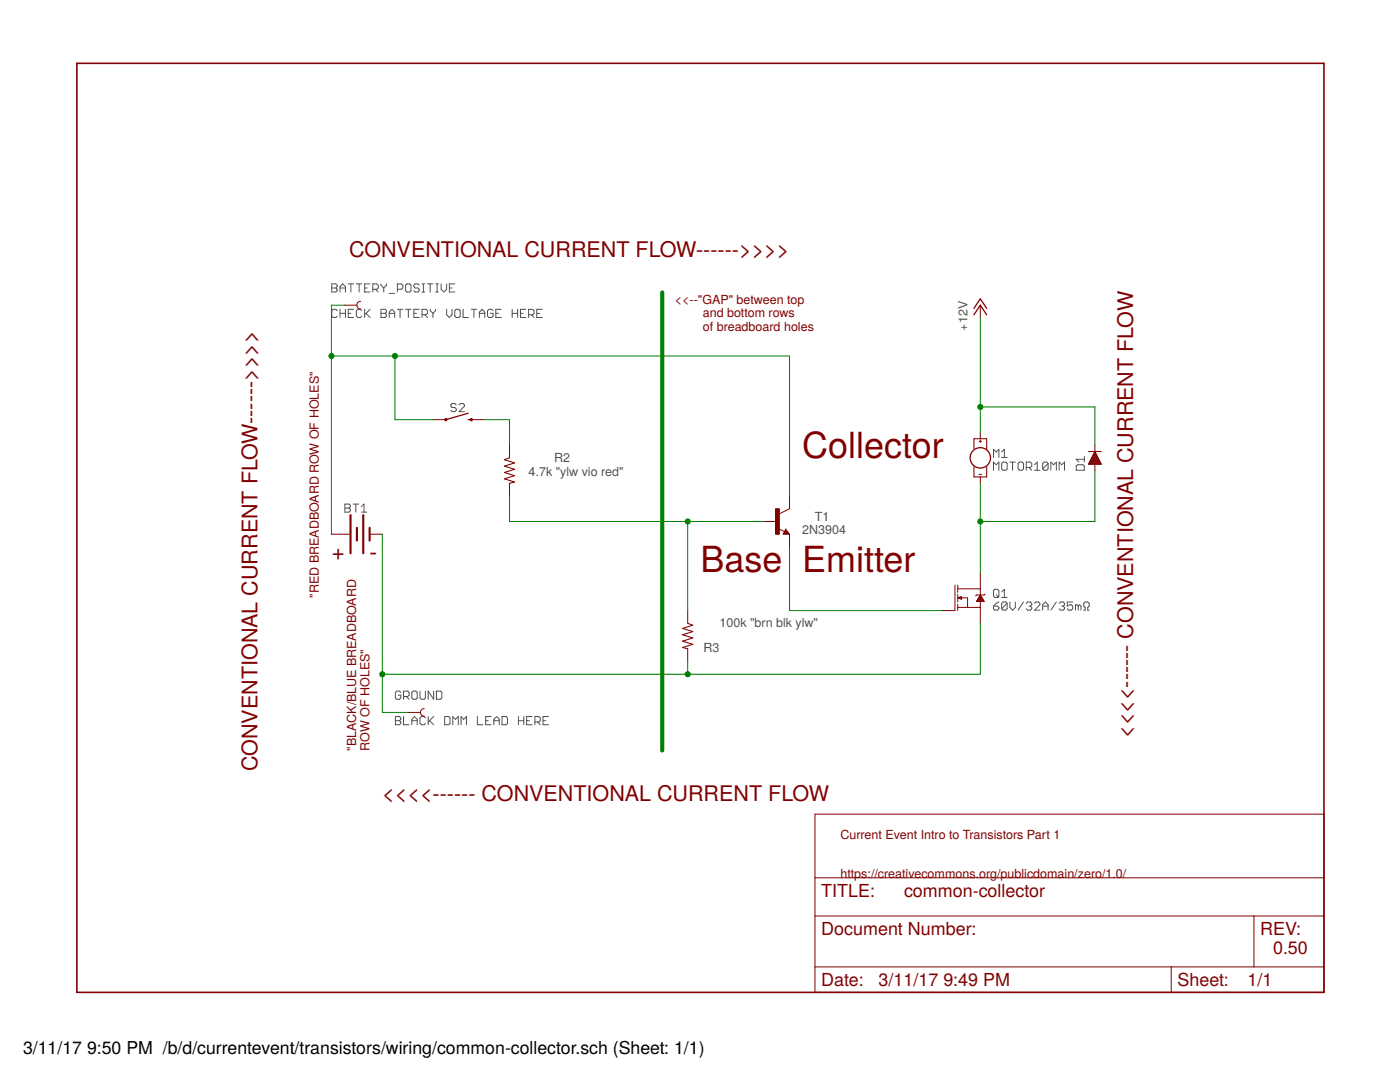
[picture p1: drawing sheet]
<svg xmlns="http://www.w3.org/2000/svg" width="279mm" height="216mm" viewBox="0 0 279 216" stroke-linecap="round" stroke-linejoin="round" font-family="sans-serif">
<g fill="none" stroke="#505050" stroke-width=".2">
<path d="M66.2 56.6h.8l.3 .3v.3l-.3 .3 .3 .2v.3l-.3 .3h-.8zM66.2 57.5h.8M67.9 58.3v-1.1l.5-.6 .5 .6v1.1M67.9 57.5h1M69.5 56.6h1.1M70 56.6v1.7M71.1 56.6h1.1M71.7 56.6v1.7M72.8 57.5h.5M73.9 56.6h-1.1v1.7h1.1M74.4 57.7h.8l.3-.2v-.6l-.3-.3h-.8v1.7M74.9 57.7l.6 .6"/>
<path d="M76 56.6v.3l.6 .6M76.6 57.5v.8M77.1 56.6v.3l-.5 .6M77.7 58.5h1.1M79.3 57.7h.8l.3-.2v-.6l-.3-.3h-.8v1.7M81.2 56.6h.6l.2 .3v1.1l-.2 .3h-.6l-.3-.3v-1.1zM83.7 56.9l-.3-.3h-.6l-.2 .3v.3l.2 .3h.6l.3 .2v.3l-.3 .3h-.6l-.2-.3M84.2 56.6h.6M84.2 58.3h.6M84.5 56.6v1.7M85.3 56.6h1.1M85.9 56.6v1.7"/>
<path d="M87 56.6h.5M87 58.3h.5M87.2 56.6v1.7M88 56.6v1.1l.6 .6 .5-.6v-1.1M89.7 57.5h.5M90.8 56.6h-1.1v1.7h1.1M67.3 62l-.3-.3h-.5l-.3 .3v1.1l.3 .3h.5l.3-.3M67.9 61.7v1.7M67.9 62.5h1M68.9 61.7v1.7M69.5 62.5h.5M70.6 61.7h-1.1v1.7h1.1"/>
<path d="M72.2 62l-.3-.3h-.5l-.3 .3v1.1l.3 .3h.5l.3-.3M72.8 61.7v1.7M73 62.5l.9 .9M73.9 61.7l-1.1 1.1M76 61.7h.9l.2 .3v.3l-.2 .2 .2 .3v.3l-.2 .3h-.9zM76 62.5h.9M77.7 62.5h1.1M77.7 63.4v-1.1l.5-.6 .6 .6v1.1M79.3 61.7h1.1M79.8 61.7v1.7M80.9 61.7h1.1M81.5 61.7v1.7"/>
<path d="M82.6 62.5h.5M83.7 61.7h-1.1v1.7h1.1M84.2 62.8h.8l.3-.3v-.5l-.3-.3h-.8v1.7M84.8 62.8l.5 .6M85.9 61.7v.3l.5 .5M86.4 62.5v.9M86.9 61.7v.3l-.5 .5M89.1 61.7v1.1l.6 .6 .5-.6v-1.1M91 61.7h.6l.2 .3v1.1l-.2 .3h-.6l-.2-.3v-1.1zM92.4 61.7v1.7h1.1M94 61.7h1.1M94.6 61.7v1.7"/>
<path d="M95.7 62.5h1.1M95.7 63.4v-1.1l.5-.6 .6 .6v1.1M98.4 62l-.3-.3h-.5l-.3 .3v1.1l.3 .3h.5l.3-.3v-.6h-.5M99 62.5h.5M100 61.7h-1v1.7h1M102.2 62.5h1.1M102.2 61.7v1.7M103.3 61.7v1.7M103.9 62.5h.5M104.9 61.7h-1v1.7h1M105.5 62.8h.8l.3-.3v-.5l-.3-.3h-.8v1.7M106 62.8l.6 .6"/>
<path d="M107.1 62.5h.6M108.2 61.7h-1.1v1.7h1.1M91.1 80.8l-.3-.3h-.6l-.2 .3v.2l.2 .3h.6l.3 .3v.3l-.3 .2h-.6l-.2-.2M91.6 80.8l.3-.3h.5l.3 .3v.2l-1.1 1.1h1.1M198.3 91.3v-1.6l.5 .5 .5-.5v1.6M198.3 93.8v-1.6l.5 .5 .5-.5v1.6M199.9 90.2l.5-.5v1.6M199.9 91.3h1.1M200.2 92.2h.5l.3 .3v1.1l-.3 .2h-.5l-.3-.2v-1.1zM201.5 92.2h1.1M202.1 92.2v1.6M203.5 92.2h.5l.3 .3v1.1l-.3 .2h-.5l-.3-.2v-1.1z"/>
<path d="M204.8 93.3h.8l.3-.3v-.5l-.3-.3h-.8v1.6M205.4 93.3l.5 .5M206.5 93.8h1M206.5 92.7l.5-.5v1.6M209.2 92.5l-.3-.3h-.5l-.3 .3v1.1M209.2 92.5v1.1l-.3 .2h-.5l-.3-.2M209.2 92.5l-1.1 1.1M209.7 93.8v-1.6l.6 .5 .5-.5v1.6M211.4 93.8v-1.6l.5 .5 .5-.5v1.6M214.8 93l.3-.3h1l.3 .3v.8h-1.6zM216.4 91.1v1.1M216.4 91.7h-1.6l.5 .5"/>
<path d="M68.8 100.6h.9l.2 .2v.3l-.2 .3 .2 .3v.2l-.2 .3h-.9zM68.8 101.4h.9M70.5 100.6h1.1M71 100.6v1.6M72.1 102.2h1.1M72.1 101.1l.5-.5v1.6M198.5 117.6h.6l.2 .3v1l-.2 .3h-.6l-.2-.3v-1zM198.8 118.7l.5 .5M199.9 119.2h1.1M199.9 118.1l.5-.5v1.6M80 138.2l-.3-.3h-.5l-.3 .3v1.1l.3 .2h.5l.3-.2v-.6h-.5M80.5 139h.9l.2-.3v-.5l-.2-.3h-.9v1.6"/>
<path d="M81.1 139l.5 .5M82.5 137.9h.5l.3 .3v1.1l-.3 .2h-.5l-.3-.2v-1.1zM83.8 137.9v1.4l.3 .2h.5l.3-.2v-1.4M86.6 137.9v1.6l-1.2-1.6v1.6M87.1 137.9h.8l.3 .3v1.1l-.3 .2h-.8zM198.3 120.9h.8l.2 .3v.3l-.2 .3h-.6l-.2-.3zM199.3 120.1l-.5 .3-.5 .5M201 120.4v1.1l-.3 .3h-.5l-.3-.3M201 120.4l-.3-.3h-.5l-.3 .3v1.1M201 120.4l-1.1 1.1M201.5 120.1v1.1l.6 .6 .5-.6v-1.1M204.3 120.1l-1.1 1.7"/>
<path d="M204.8 120.4l.3-.3h.5l.3 .3v.3l-.3 .2M205.4 120.9h.2M205.6 120.9l.3 .3v.3l-.3 .3h-.5l-.3-.3M206.5 120.4l.2-.3h.6l.2 .3v.3l-1 1.1h1M208.1 120.9h1.1M208.1 121.8v-1.1l.5-.6 .6 .6v1.1M210.8 120.1l-1.1 1.7M211.4 120.4l.2-.3h.6l.2 .3v.3l-.2 .2M211.9 120.9h.3M212.2 120.9l.2 .3v.3l-.2 .3h-.6l-.2-.3M214.1 120.1h-1.1v.8l.6-.2h.2l.3 .2v.6l-.3 .3h-.5l-.3-.3M215.2 120.9l-.3-.2h-.3v1.1"/>
<path d="M215.2 120.9v.9M215.2 120.9l.3-.2 .2 .2v.9M216.3 121.8h.3v-.6l-.3-.3v-.5l.3-.3h.5l.3 .3v.5l-.3 .3v.6h.3M78.9 143h.8l.3 .3v.2l-.3 .3 .3 .3v.2l-.3 .3h-.8zM78.9 143.8h.8M80.5 143v1.6h1.1M82.2 143.8h1.1M82.2 144.6v-1.1l.5-.5 .6 .5v1.1M84.9 143.3l-.3-.3h-.5l-.3 .3v1l.3 .3h.5l.3-.3M85.4 143v1.6M85.7 143.8l.9 .8M86.6 143l-1.2 1.1"/>
<path d="M88.7 143h.9l.2 .3v1l-.2 .3h-.9zM90.4 144.6v-1.6l.5 .5 .6-.5v1.6M92 144.6v-1.6l.5 .5 .6-.5v1.6M95.3 143v1.6h1.1M96.9 143.8h.6M98 143h-1.1v1.6h1.1M98.6 143.8h1M98.6 144.6v-1.1l.5-.5 .5 .5v1.1M100.2 143h.8l.3 .3v1l-.3 .3h-.8zM103.5 143.8h1M103.5 143v1.6M104.5 143v1.6"/>
<path d="M105.1 143.8h.5M106.2 143h-1.1v1.6h1.1M106.7 144.1h.8l.3-.3v-.5l-.3-.3h-.8v1.6M107.3 144.1l.5 .5M108.4 143.8h.5M109.5 143h-1.1v1.6h1.1"/>
</g>
<g fill="none" stroke="#800000" stroke-width=".2">
<path d="M68.7 60.9h2.5M72 60.1a.76 .76 0 0 0-.8 .8 .76 .76 0 0 0 .8 .8M195.6 60.9v2.5M86.4 83.7h2.6M94.1 83.7h2.5M101.7 88.8v2.6M101.7 96.4v2.6M157.6 99v2.5l-2.1 1M195.4 88.1h.5M195.4 94.7h.5M195.6 86.3v1.2M195.6 87.8v.5"/>
<path d="M195.6 95.2v1.2M217.2 90.1h2.6M217.3 92.5h2.4M217.4 92.4h2.2M217.4 92.2h2.2M217.5 92.1h2M217.6 92h1.9M217.6 91.9h1.8M217.7 91.8h1.7M217.7 91.6h1.6M217.8 91.5h1.4M217.8 91.4h1.4"/>
<path d="M217.9 91.3h1.2M218 91.2h1M218 91h1M218.1 90.9h.8M218.2 90.8h.7M218.2 90.7h.6M218.3 90.6h.4M218.3 90.4h.4M218.4 90.3h.2M218.5 90.2h.1M218.5 88.8v1.3M218.5 92.6v1.3"/>
<path d="M218.5 90.1l1.3 2.5h-2.6zM66.1 106.6h3.6M73.8 106.6h2.5M152.5 104.1h2.5M155.3 105.5l1.3 .6M156.8 105.6l.8 1h-1.3zM157.6 106.6v2.5M190.6 116.8v5h-2.6M191.1 116.8v1.4M191.1 118.6v1.5M191.1 117.5h4.5M191.1 119.3l.8-.3v.5z"/>
<path d="M191.2 119.3h.7M191.4 119.4h.5M191.6 119.1h.3M191.8 119.5h.1M191.9 119.3h1.2v1.9M195 119.9h1.3M195.1 119.7h1.2M195.1 119.6h1.1M195.2 119.5h.9M195.3 119.4h.7M195.3 119.3h.7M195.4 119.1h.5"/>
<path d="M195.5 119h.3M195.6 118.9h.1M195.6 118.8h.1M195.6 114.2v4.5M195.6 120v4.4M195.6 118.7l.8 1.3h-1.5zM196.6 118.6l-.2 .1h-1.5l-.2 .2M137.2 121.8v2.6M137.2 129.5v2.5M191.1 120.6v1.2M191.1 121.2h4.5M81.4 142.2h2.5"/>
<path d="M84.7 141.4a.76 .76 0 0 0-.8 .8 .76 .76 0 0 0 .8 .7M162.6 162.5h101.6v35.5h-101.6zM162.6 175.2h101.6M162.6 182.8h101.6M162.6 192.9h101.6M233.7 192.9v5.1M250.3 182.8v10.1"/>
</g>
<g fill="none" stroke="#800000" stroke-width=".25">
<path d="M194.4 62.8l1.2-1.9 1.3 1.9M194.4 61.5l1.2-1.9 1.3 1.9M93.4 83.7h.7M93.4 82.5l-4.4 1.2M156.8 106.1l.1 .2h-.4l.3-.5 .5 .7h-.8"/>
<circle cx="195.6" cy="91.4" r="2.03"/>
</g>
<path d="M154.8 101.5h.7v5.1h-.7z" fill="#800000" stroke="#800000" stroke-width=".2"/>
<path d="M15.3 12.6h248.9v185.4h-248.9z" fill="none" stroke="#800000" stroke-width=".32"/>
<path d="M101.7 91.4l-1 .3 2 .7-2 .6 2 .6-2 .7 2 .6-2 .6 2 .7-1 .2M194.4 89.6v-2.1h2.5v2.1M194.4 93.1v2.1h2.5v-2.1M137.2 124.4l1.1 .4-2.1 .6 2.1 .6-2.1 .7 2.1 .6-2.1 .6 2.1 .7-2.1 .6 1 .3" fill="none" stroke="#800000" stroke-width=".21"/>
<g fill="none" stroke="#800000" stroke-width=".42">
<path d="M70 102.8v7.6M71.2 105.3v2.6M72.5 102.8v7.6M73.8 105.3v2.6"/>
<circle cx="89" cy="83.7" r=".13"/>
<circle cx="94.1" cy="83.7" r=".13"/>
</g>
<g fill="none" stroke="#008000" stroke-width=".2">
<path d="M66.1 71h91.5v28M68.7 60.9h-2.6v45.7M78.8 71v12.7h7.6M195.6 63.4v22.9M96.6 83.7h5.1v5.1M101.7 99v5.1h50.8M195.6 96.4v17.8M195.6 81.2h22.9v7.6M218.5 93.9v10.2h-22.9M76.3 106.6v35.6h5.1M137.2 104.1v17.7M157.6 109.1v12.7h30.4"/>
<path d="M137.2 132v2.5M195.6 124.4v10.1h-119.3"/>
</g>
<g fill="#008000" stroke="#008000" stroke-width=".2">
<circle cx="66.1" cy="71" r=".51"/>
<circle cx="78.8" cy="71" r=".51"/>
<circle cx="76.3" cy="134.5" r=".51"/>
<circle cx="137.2" cy="134.5" r=".51"/>
<circle cx="137.2" cy="104.1" r=".51"/>
<circle cx="195.6" cy="81.2" r=".51"/>
<circle cx="195.6" cy="104.1" r=".51"/>
</g>
<path d="M132.2 58.4v91.4" fill="none" stroke="#008000" stroke-width=".83"/>
<g font-size="7.2" fill="#800000">
<text x="160.1" y="91.4">Collector</text>
<text x="139.8" y="114.2">Base</text>
<text x="160.1" y="114.2">Emitter</text>
</g>
<g font-size="4.7" fill="#800000">
<text x="66.1" y="111.7">+</text>
<text x="73.8" y="111.7">-</text>
</g>
<g font-size="4.3" fill="#800000">
<text x="69.7" y="51.2">CONVENTIONAL CURRENT FLOW------&gt;&gt;&gt;&gt;</text>
<text x="226.1" y="147.2" transform="rotate(-90 226.1 147.2)">&lt;&lt;&lt;&lt;------ CONVENTIONAL CURRENT FLOW</text>
<text x="51.4" y="153.9" transform="rotate(-90 51.4 153.9)">CONVENTIONAL CURRENT FLOW------&gt;&gt;&gt;&gt;</text>
<text x="76.3" y="159.9">&lt;&lt;&lt;&lt;------ CONVENTIONAL CURRENT FLOW</text>
</g>
<g font-size="3.6" fill="#800000">
<text x="163.9" y="179">TITLE:</text>
<text x="180.4" y="179">common-collector</text>
<text x="163.9" y="186.6">Document Number:</text>
<text x="251.5" y="186.6">REV:</text>
<text x="254.1" y="190.4">0.50</text>
<text x="163.9" y="196.7">Date:</text>
<text x="175.3" y="196.7">3/11/17</text>
<text x="188.3" y="196.7">9:49 PM</text>
<text x="235" y="196.7">Sheet:</text>
<text x="249" y="196.7">1/1</text>
</g>
<g font-size="3.5">
<text x="4.6" y="210.3">3/11/17</text>
<text x="17.4" y="210.3">9:50 PM /b/d/currentevent/transistors/wiring/common-collector.sch (Sheet: 1/1)</text>
</g>
<g font-size="2.5" fill="#800000">
<text x="134.7" y="60.6">&lt;&lt;--&quot;GAP&quot; between top</text>
<text x="140.3" y="63.3">and bottom rows</text>
<text x="140.3" y="66">of breadboard holes</text>
<text x="63.6" y="119.3" transform="rotate(-90 63.6 119.3)">&quot;RED BREADBOARD ROW OF HOLES&quot;</text>
<text x="71.1" y="149.8" transform="rotate(-90 71.1 149.8)">&quot;BLACK/BLUE BREADBOARD</text>
<text x="73.8" y="149.8" transform="rotate(-90 73.8 149.8)">ROW OF HOLES&quot;</text>
<text x="167.7" y="167.4">Current Event Intro to Transistors Part 1</text>
<text x="167.7" y="175.2">https://creativecommons.org/publicdomain/zero/1.0/</text>
</g>
<g font-size="2.5" fill="#505050">
<text x="193.1" y="66" transform="rotate(-90 193.1 66)">+12V</text>
<text x="105.5" y="94.9">4.7k &quot;ylw vio red&quot;</text>
<text x="110.6" y="92.1">R2</text>
<text x="160.1" y="106.6">2N3904</text>
<text x="162.6" y="104.1">T1</text>
<text x="143.6" y="125.1">100k &quot;brn blk ylw&quot;</text>
<text x="140.4" y="130.2">R3</text>
</g>
</svg>
